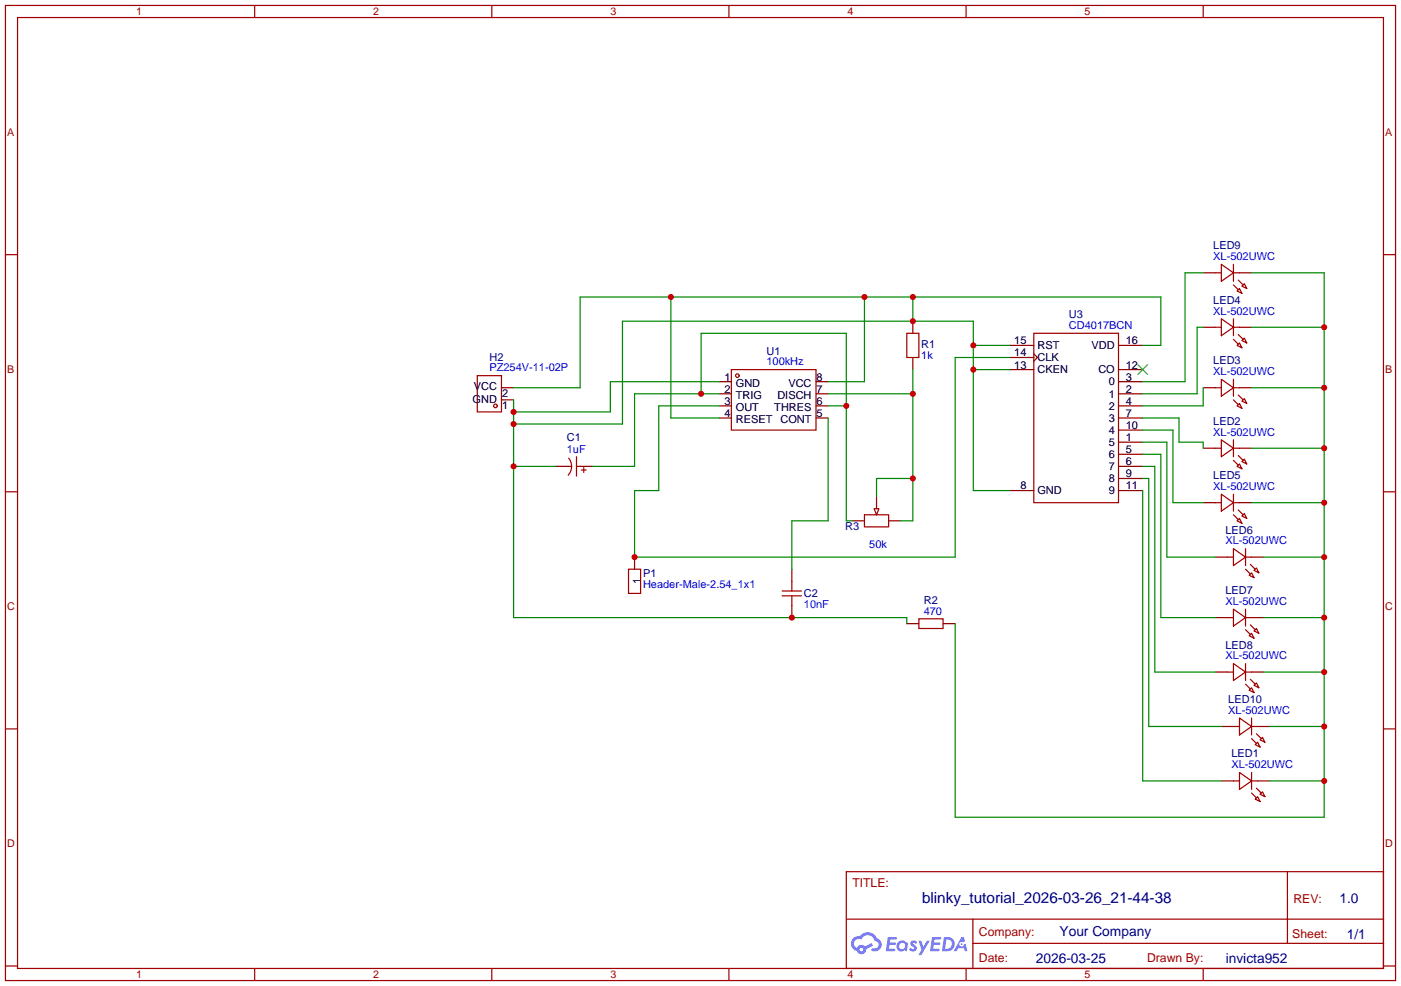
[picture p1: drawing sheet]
<svg xmlns="http://www.w3.org/2000/svg" width="294mm" height="207mm" viewBox="0 0 294 207" stroke-linecap="round" stroke-linejoin="round" font-family="sans-serif">
<g fill="none" stroke="#a10000" stroke-width=".25">
<path d="M1.1 1.1h291.9v204.8h-291.9zM3.7 3.7h286.7v199.6h-286.7zM53.5 1.1v2.6M103.3 1.1v2.6M153 1.1v2.6M202.8 1.1v2.6M252.6 1.1v2.6M1.1 53.5h2.6M290.4 53.5h2.6M1.1 103.3h2.6M290.4 103.3h2.6M1.1 153h2.6"/>
<path d="M290.4 153h2.6M177.7 183h112.7v20.3h-112.7zM177.7 193h112.7M204.2 198.1h86.2M204.2 193v10.1M270.3 183v15.1M1.1 202.8h2.6M53.5 203.3v2.6M103.3 203.3v2.6M153 203.3v2.6M202.8 203.3v2.6M252.6 203.3v2.6"/>
<path d="M290.4 202.8h2.6"/>
</g>
<g fill="#5487ff">
<path d="M191.3 197.6l.5-.2 .4 .1 .3 .3-.2 .4a.33 .33 0 0 0-.3-.3 .33 .33 0 0 0-.3 .2v.1a.86 .86 0 0 1 .7 .6 .86 .86 0 0 1-.3 .9h-.6l-.7-.3 .4-.4 .5 .3 .2-.1v-.2a.88 .88 0 0 1-.6-1.4z"/>
<path d="M192.8 197.5h.6l.4 1.3 .8-1.3h.6l-1.8 3h-.6l.7-1.1z"/>
<path d="M186.4 196.7h1.7l.2 .2-.1 .3-1.3 .1-.1 .6h1.1l.2 .2-.3 .3h-1.1l-.1 .8h1.2l.2 .3-.2 .2h-1.8z"/>
<path d="M195.7 196.7h1.6l.3 .2-.1 .3-1.3 .1-.1 .6h1.1l.2 .2-.3 .3h-1.1l-.1 .8h1.2l.2 .2-.2 .3h-1.8z"/>
<path d="M201.9 196.7h.5l.2 .9-.4 .3a.5 .5 0 0 0-.8 .1 .5 .5 0 0 0 .3 .7 .5 .5 0 0 0 .7-.4l.3-.2 .4 1.6h-.5l-.2-.6h-1.2l-.4 .6h-.6z"/>
<path d="M198.2 196.7l-.4 3h.9a1.51 1.51 0 0 0 1.7-1.5 1.51 1.51 0 0 0-1.7-1.5zM198.7 197.2a1.02 1.02 0 0 1 1.1 1.2 1.02 1.02 0 0 1-1.4 .8z"/>
<path d="M188.7 197.7a1.11 1.11 0 0 0-.3 1.6 1.11 1.11 0 0 0 1.6 .2l.4 .2 .2-1.6-.4-.3a1.02 1.02 0 0 0-1.5-.1zM188.7 198.6a.67 .67 0 0 1 1.3 0 .67 .67 0 0 1-1.3 0z"/>
<path d="M179.1 197a1.58 1.58 0 0 0 .8 2.7 1.01 1.01 0 0 0 1.1 .6 1.01 1.01 0 0 0 .9-1l1.4-.8-.3-.5-1.4 .7a1.03 1.03 0 0 0-1.7 .3 1 1 0 0 1-.5-1.4 1 1 0 0 1 1.4-.3 1.49 1.49 0 0 1 1.6-1 1.49 1.49 0 0 1 1.3 1.3 .82 .82 0 0 1 .7 1 .82 .82 0 0 1-1.2 .5l-.2 .1v.4a1.4 1.4 0 0 0 1.9-.7 1.4 1.4 0 0 0-.8-1.9 2.19 2.19 0 0 0-3.7-.5l-.7 .1zM180.5 199.4a.39 .39 0 0 1 .7 0 .39 .39 0 0 1-.7 0z"/>
<circle cx="201.9" cy="198.2" r=".19"/>
</g>
<g fill="none" stroke="#a10000" stroke-width=".25">
<path d="M255.1 57.3h1.3M256.4 55.5l2.6 1.8-2.6 1.8zM259 55.5v3.6M259 59.8l1 1M259 57.3h1.2M260 58.8l1 1M261.2 59.6l.5 1-1-.5zM100.2 78.9h5.1v7.6h-5.1zM153.5 77.6h17.8v12.7h-17.8zM190.4 70h2.5v5.1h-2.5zM217 70h17.8v35.5h-17.8zM255.1 68.7h1.3"/>
<path d="M256.4 79.6l2.6 1.8-2.6 1.8zM256.4 66.9l2.6 1.8-2.6 1.8zM259 66.9v3.6M259 79.6v3.6M259 71.2l1 1.1M259 68.7h1.2M259.7 61.1l.5-.5 .5 1zM260 70.2l1 1M260.2 72l.5 1-1-.5zM261.2 71l.5 1-1-.5zM119.3 97.9h.7M119.4 96.2a2.74 2.74 0 0 1-.1 3.6"/>
<path d="M121 95.9v4M121 97.9h.8M122 98.7h1.1M122.6 98.2v1M255.1 94.1h1.3M255.1 81.4h1.3M256.4 92.3l2.6 1.8-2.6 1.8zM259 96.6l1 1.1M259 94.1h1.2M259 92.3v3.6M259 83.9l1 1.1M259 81.4h1.2"/>
<path d="M259.7 97.9l.5-.5 .5 1zM259.7 85.2l.5-.5 .5 1zM260 95.6l1 1M260 82.9l1 1M260.7 96.9l.5-.5 .5 1zM260.7 84.2l.5-.5 .5 1zM132 119.5h2.5v5.1h-2.5zM181.5 108.1h5.1v2.5h-5.1zM183.5 106.8h1l-.5 1.3zM255.1 105.5h1.3M256.4 103.8l2.6 1.7-2.6 1.8zM257.7 117h1.3"/>
<path d="M259 115.2l2.5 1.8-2.5 1.7zM259 103.8v3.5M259 108.1l1 1M259 105.5h1.2M259.7 109.3l.5-.5 .5 1.1zM260 107.1l1 1M260.7 108.3l.5-.5 .5 1zM261.5 119.5l1 1M261.5 117h1.3M261.5 115.2v3.5M262.5 118.5l1 1M263.8 119.3l.5 1-1-.5z"/>
<path d="M164.2 125.1h4.1M164.2 124.1h4.1M166.2 122v2.1M166.2 125.1v2M192.9 129.9h5.1v2.1h-5.1zM257.7 129.7h1.3M259 127.9l2.5 1.8-2.5 1.7zM259 139.3l2.5 1.8-2.5 1.8zM261.5 127.9v3.5M261.5 139.3v3.6M261.5 132.2l1 1M261.5 129.7h1.3"/>
<path d="M262.3 120.8l.5-.5 .5 1zM262.3 133.5l.5-.5 .5 1zM262.5 131.2l1 1M263.8 132l.5 1-1-.5zM257.7 141.1h1.3M259 152.5h1.2M260.2 150.7l2.6 1.8-2.6 1.8zM261.5 143.6l1 1.1M261.5 141.1h1.3M262.3 144.9l.5-.5 .5 1zM262.5 142.6l1 1M262.8 150.7v3.6"/>
<path d="M262.8 155.1l1 1M262.8 152.5h1.2M263.8 143.4l.5 1-1-.5zM263.8 154.1l1 1M264 155.8l.5 1-1-.5zM264.5 155.3l.5-.5 .6 1zM259 164h1.2M260.2 162.2l2.6 1.8-2.6 1.7zM262.8 166.5l1 1M262.8 164h1.2M262.8 162.2v3.5M263.8 165.5l1 1"/>
<path d="M264 167.3l.5 1-1-.5zM264.5 166.8l.5-.6 .6 1.1z"/>
<circle cx="154.8" cy="78.9" r=".38"/>
<circle cx="104" cy="85.2" r=".38"/>
</g>
<g fill="none" stroke="#870000" stroke-width=".25">
<path d="M252.6 57.3h2.5M260.2 57.3h2.6M191.6 67.4v2.6M191.6 75.1v2.5M212 77.6h5M212 72.5h5M212 75.1h5M217 74.3l.8 .8-.8 .7M234.8 77.6h5.1M234.8 72.5h5.1M252.6 68.7h2.5M260.2 68.7h2.6"/>
<path d="M105.3 83.9h2.5M105.3 81.4h2.5M116.7 97.9h2.6M121.8 97.9h2.5M151 80.1h2.5M151 82.7h2.5M151 85.2h2.5M151 87.8h2.5M171.3 80.1h2.6M171.3 82.7h2.6M171.3 85.2h2.6M171.3 87.8h2.6"/>
<path d="M234.8 80.1h5.1M234.8 82.7h5.1M234.8 85.2h5.1M234.8 87.8h5.1M234.8 97.9h5.1M234.8 92.8h5.1M234.8 95.4h5.1M234.8 90.3h5.1M252.6 81.4h2.5M252.6 94.1h2.5M260.2 81.4h2.6M260.2 94.1h2.6"/>
<path d="M133.2 117v2.5M166.2 119.5v2.5M178.9 109.3h2.6M184 104.3v2.5M186.6 109.3h2.5M212 103h5M234.8 103h5.1M234.8 100.5h5.1M252.6 105.5h2.5M255.1 117h2.6M260.2 105.5h2.6M262.8 117h2.5"/>
<path d="M166.2 127.1v2.6M190.4 130.9h2.5M198 130.9h2.5M255.1 129.7h2.6M262.8 129.7h2.5M255.1 141.1h2.6M256.4 152.5h2.6M262.8 141.1h2.5M264 152.5h2.6M256.4 164h2.6M264 164h2.6"/>
</g>
<path d="M238.9 76.6l2 2M240.9 76.6l-2 2" fill="none" stroke="#3c3" stroke-width=".25"/>
<path d="M140.8 62.4v25.4h10.2M181.5 62.4v17.7h-7.6M191.6 62.4v5M204.3 72.5h7.7M204.3 77.6h7.7M239.9 72.5h3.8v-10.1h-121.9v19h-14M107.8 89h22.9v-21.6h73.6v35.6h7.7M107.8 83.9v45.8h82.6v1.2M107.8 97.9h8.9M151 80.1h-22.9v6.4h-20.3" fill="none" stroke="#008700" stroke-width=".25"/>
<g fill="#c00">
<circle cx="191.6" cy="62.4" r=".63"/>
<circle cx="181.5" cy="62.4" r=".63"/>
<circle cx="140.8" cy="62.4" r=".63"/>
<circle cx="204.3" cy="72.5" r=".63"/>
<circle cx="191.6" cy="67.4" r=".63"/>
<circle cx="166.2" cy="129.7" r=".63"/>
<circle cx="107.8" cy="86.5" r=".63"/>
<circle cx="107.8" cy="97.9" r=".63"/>
<circle cx="107.8" cy="89" r=".63"/>
<circle cx="204.3" cy="77.6" r=".63"/>
</g>
<path d="M262.8 57.3h15.2v114.3h-77.5v-40.7M262.8 68.7h15.2M262.8 81.4h15.2M262.8 94.1h15.2M262.8 105.5h15.2M265.3 117h12.7M265.3 129.7h12.7M265.3 141.1h12.7M266.6 152.5h11.4M266.6 164h11.4" fill="none" stroke="#008700" stroke-width=".25"/>
<g fill="#c00">
<circle cx="278" cy="68.7" r=".63"/>
<circle cx="278" cy="81.4" r=".63"/>
<circle cx="278" cy="94.1" r=".63"/>
<circle cx="278" cy="105.5" r=".63"/>
<circle cx="278" cy="117" r=".63"/>
<circle cx="278" cy="129.7" r=".63"/>
<circle cx="278" cy="141.1" r=".63"/>
<circle cx="278" cy="152.5" r=".63"/>
<circle cx="278" cy="164" r=".63"/>
</g>
<g fill="none" stroke="#008700" stroke-width=".25">
<path d="M252.6 57.3h-3.8v22.8h-8.9M191.6 77.6v31.7h-2.5M252.6 68.7h-1.3v14h-11.4M173.9 82.7h17.7M239.9 97.9h2.5v43.2h12.7M239.9 95.4h3.8v34.3h11.4M239.9 92.8h5.1v24.2h10.1M239.9 87.8h7.6v5h5.1v1.3M239.9 90.3h6.4v15.2h6.3M252.6 81.4v3.8h-12.7M191.6 100.5h-7.6v3.8M239.9 103v61h16.5"/>
<path d="M239.9 100.5h1.3v52h15.2"/>
</g>
<g fill="#c00">
<circle cx="191.6" cy="100.5" r=".63"/>
<circle cx="191.6" cy="82.7" r=".63"/>
</g>
<path d="M147.2 82.7v-12.7h30.5v39.3h1.2M151 82.7h-17.8v15.2h-8.9M173.9 85.2h3.8" fill="none" stroke="#008700" stroke-width=".25"/>
<g fill="#c00">
<circle cx="147.2" cy="82.7" r=".63"/>
<circle cx="177.7" cy="85.2" r=".63"/>
</g>
<path d="M212 75.1h-11.5v41.9h-67.3v-14h5.1v-17.8h12.7M173.9 87.8v21.5h-7.7v10.2" fill="none" stroke="#008700" stroke-width=".25"/>
<circle cx="133.2" cy="117" r=".63" fill="#c00"/>
<text font-size="3.2" fill="#000080" x="193.6" y="189.5">blinky_tutorial_2026-03-26_21-44-38</text>
<g font-size="2.9" fill="#000080">
<text x="281.2" y="189.7">1.0</text>
<text x="222.4" y="196.5">Your Company</text>
<text x="282.7" y="197.1">1/1</text>
<text x="217.5" y="202.2">2026-03-25</text>
<text x="257.3" y="202.1">invicta952</text>
</g>
<g font-size="2.6" fill="#a00000">
<text x="178.9" y="186.2">TITLE:</text>
<text x="271.6" y="189.6">REV:</text>
<text x="205.5" y="196.5">Company:</text>
<text x="271.3" y="196.9">Sheet:</text>
<text x="205.5" y="202">Date:</text>
<text x="240.8" y="202.1">Drawn By:</text>
</g>
<g font-size="2.3" fill="#000080">
<text x="254.7" y="52.3">LED9</text>
<text x="254.7" y="63.8">LED4</text>
<text x="224.4" y="66.8">U3</text>
<text x="102.8" y="75.7">H2</text>
<text x="160.9" y="74.5">U1</text>
<text x="193.4" y="73.2">R1</text>
<text x="254.7" y="76.5">LED3</text>
<text x="254.7" y="89.2">LED2</text>
<text x="119" y="92.7">C1</text>
<text x="254.7" y="100.6">LED5</text>
<text x="177.4" y="111.3">R3</text>
<text x="257.3" y="112">LED6</text>
<text x="135" y="121.2">P1</text>
<text x="168.8" y="125.3">C2</text>
<text x="257.3" y="124.7">LED7</text>
<text x="193.9" y="126.8">R2</text>
<text x="257.3" y="136.2">LED8</text>
<text x="257.9" y="147.6">LED10</text>
<text x="258.5" y="159">LED1</text>
</g>
<g font-size="2.3" fill="#00f">
<text x="254.7" y="54.6">XL-502UWC</text>
<text x="224.4" y="69.1">CD4017BCN</text>
<text x="254.7" y="66.1">XL-502UWC</text>
<text x="102.8" y="78">PZ254V-11-02P</text>
<text x="160.9" y="76.7">100kHz</text>
<text x="193.4" y="75.4">1k</text>
<text x="254.7" y="78.8">XL-502UWC</text>
<text x="119" y="95">1uF</text>
<text x="254.7" y="91.5">XL-502UWC</text>
<text x="254.7" y="102.9">XL-502UWC</text>
<text x="182.5" y="115">50k</text>
<text x="257.3" y="114.3">XL-502UWC</text>
<text x="135" y="123.5">Header-Male-2.54_1x1</text>
<text x="168.8" y="127.6">10nF</text>
<text x="193.9" y="129">470</text>
<text x="257.3" y="127">XL-502UWC</text>
<text x="257.3" y="138.4">XL-502UWC</text>
<text x="257.9" y="149.9">XL-502UWC</text>
<text x="258.5" y="161.3">XL-502UWC</text>
</g>
<g font-size="2.3">
<text x="213" y="72.3">15</text>
<text x="213" y="74.8">14</text>
<text x="213" y="77.4">13</text>
<text x="217.8" y="73.3">RST</text>
<text x="217.8" y="75.8">CLK</text>
<text x="229.2" y="73.3">VDD</text>
<text x="236.3" y="77.4">12</text>
<text x="236.3" y="72.3">16</text>
<text x="99.5" y="82">VCC</text>
<text x="105.4" y="83.3">2</text>
<text x="152.1" y="79.9">1</text>
<text x="152.1" y="82.4">2</text>
<text x="154.5" y="81.2">GND</text>
<text x="154.5" y="83.7">TRIG</text>
<text x="163.2" y="83.7">DISCH</text>
<text x="165.5" y="81.2">VCC</text>
<text x="171.4" y="82.4">7</text>
<text x="171.4" y="79.9">8</text>
<text x="217.8" y="78.4">CKEN</text>
<text x="230.6" y="78.4">CO</text>
<text x="232.8" y="83.5">1</text>
<text x="232.8" y="80.9">0</text>
<text x="236.3" y="82.4">2</text>
<text x="236.3" y="79.9">3</text>
<text x="99.2" y="84.5">GND</text>
<text x="105.4" y="85.8">1</text>
<text x="152.1" y="85">3</text>
<text x="152.1" y="87.5">4</text>
<text x="154.5" y="86.3">OUT</text>
<text x="154.5" y="88.8">RESET</text>
<text x="162.6" y="86.3">THRES</text>
<text x="163.8" y="88.8">CONT</text>
<text x="171.4" y="87.5">5</text>
<text x="171.4" y="85">6</text>
<text x="232.8" y="86">2</text>
<text x="232.8" y="88.5">3</text>
<text x="236.3" y="85">4</text>
<text x="236.3" y="87.5">7</text>
<text x="232.8" y="93.6">5</text>
<text x="232.8" y="91.1">4</text>
<text x="236.3" y="92.6">1</text>
<text x="236.3" y="95.1">5</text>
<text x="236.3" y="90.1">10</text>
<text x="232.8" y="96.2">6</text>
<text x="232.8" y="98.7">7</text>
<text x="232.8" y="101.2">8</text>
<text x="236.3" y="97.7">6</text>
<text x="236.3" y="100.2">9</text>
<text x="214.2" y="102.8">8</text>
<text x="217.8" y="103.8">GND</text>
<text x="232.8" y="103.8">9</text>
<text x="236.3" y="102.8">11</text>
<text x="134.5" y="122.5" transform="rotate(-90 134.5 122.5)">1</text>
</g>
<g font-size="2.2" fill="#a00000">
<text x="28.6" y="3.2">1</text>
<text x="78.4" y="3.2">2</text>
<text x="128.1" y="3.2">3</text>
<text x="177.9" y="3.2">4</text>
<text x="227.7" y="3.2">5</text>
<text x="1.5" y="28.5">A</text>
<text x="290.8" y="28.5">A</text>
<text x="1.5" y="78.2">B</text>
<text x="290.8" y="78.2">B</text>
<text x="1.5" y="128">C</text>
<text x="290.8" y="128">C</text>
<text x="1.5" y="177.8">D</text>
<text x="290.8" y="177.8">D</text>
<text x="28.6" y="205.4">1</text>
<text x="78.4" y="205.4">2</text>
<text x="128.1" y="205.4">3</text>
<text x="177.9" y="205.4">4</text>
<text x="227.7" y="205.4">5</text>
</g>
</svg>
